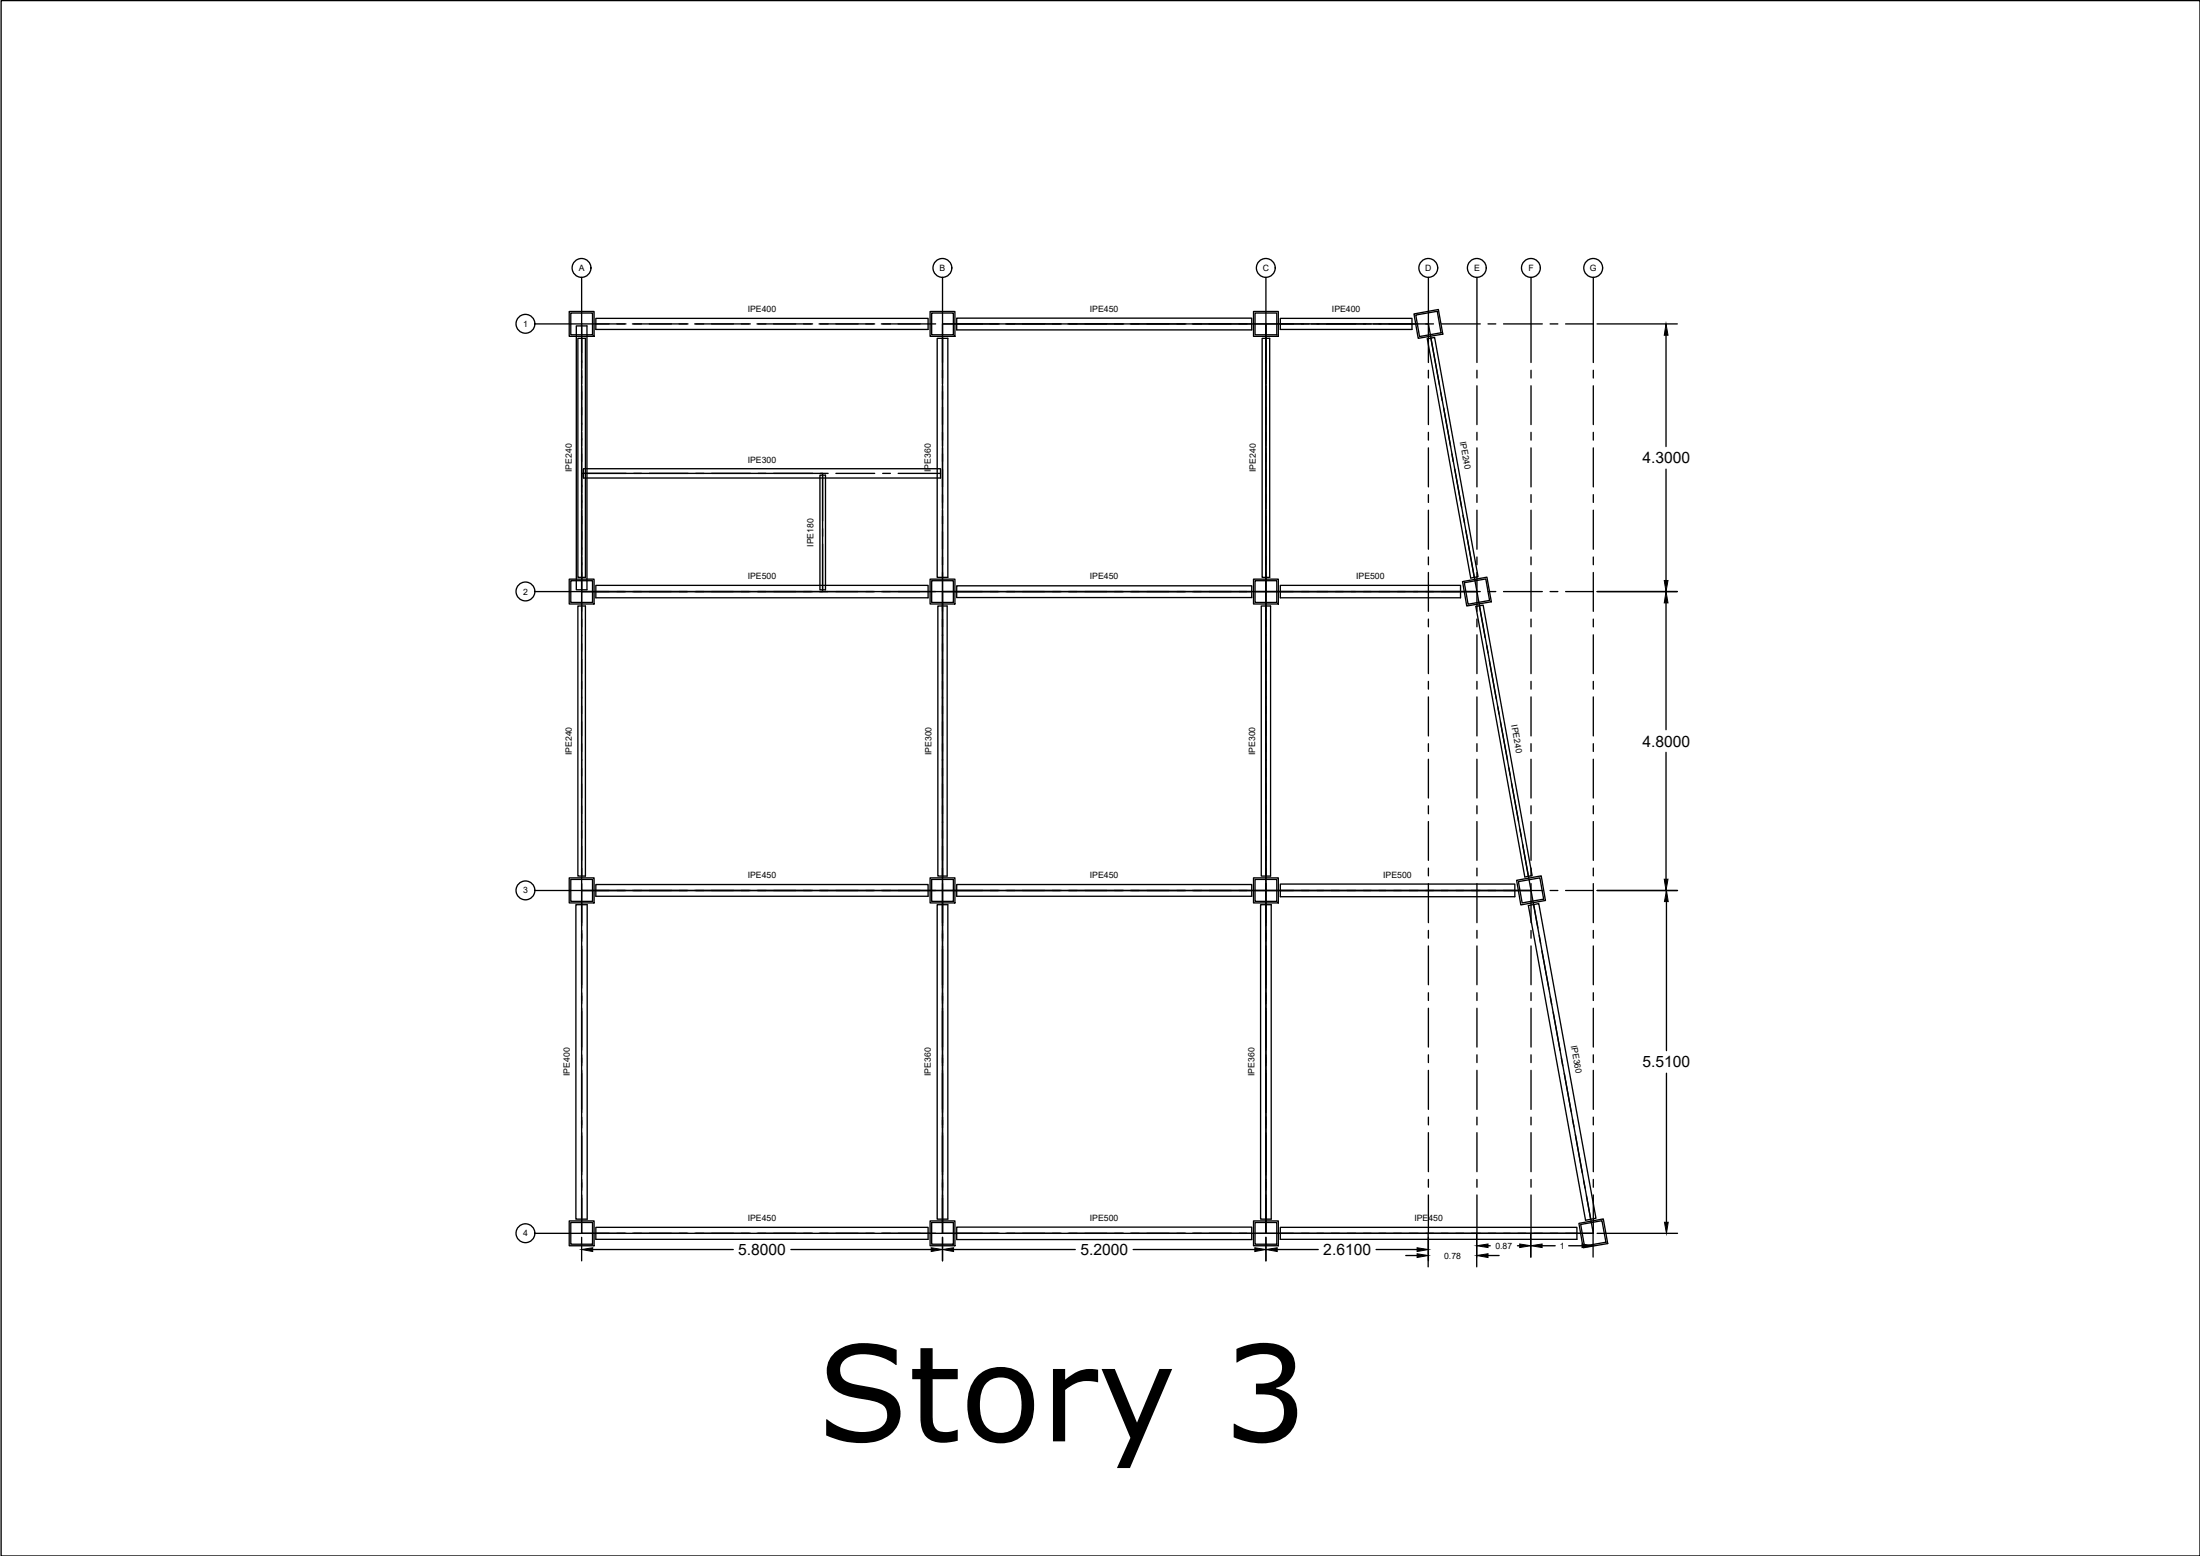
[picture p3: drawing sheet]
<svg xmlns="http://www.w3.org/2000/svg" width="420mm" height="297mm" viewBox="0 0 420 297" stroke-linecap="round" stroke-linejoin="round" font-family="sans-serif">
<!-- layer: 0 -->
<g fill="none" stroke="#000" stroke-width=".25">
<path d="M.2 .1h420v296.9h-420zM108.7 59.5h4.8v4.7h-4.8zM109 59.8h4.2v4.1h-4.2zM111.1 52.9v16.3M177.6 59.5h4.8v4.7h-4.8zM177.9 59.8h4.2v4.1h-4.2zM180 52.9v16.3M239.4 59.5h4.7v4.7h-4.7zM239.7 59.8h4.1v4.1h-4.1zM241.8 52.9v16.3M270 59.9l4.7-.8 .8 4.7-4.7 .8zM272.8 52.9v16.3"/>
<path d="M282.1 52.9v16.3M292.4 52.9v16.3M304.3 52.9v16.3M102.2 61.8h17.3M110.1 62.2h2v50.4h-2zM110.4 64.6h1.4v45.6h-1.4zM111.1 62.2v105M113.8 60.8h63.4v2.1h-63.4zM120.8 61.8h10.6M132.7 61.8h10.6M144.6 61.8h10.6M156.4 61.8h10.6"/>
<path d="M168.3 61.8h10.4M179 64.6h2v45.6h-2zM180 61.8h61.8v51.1h-61.8zM180 64.6v8.7M180 73.6v11.6M180.2 61.8h10.6M182.7 60.7h56.4v2.3h-56.4zM192.1 61.8h10.6M204 61.8h10.6M215.9 61.8h10.6M227.7 61.8h11.4M239.6 61.8h10.4"/>
<path d="M241 64.6h1.5v45.6h-1.5zM241.8 61.8h31l9.3 51.1h-40.3zM241.8 64.6v8.7M241.8 73.6v11.6M244.5 60.8h25.2v2.1h-25.2zM250.4 61.8h11.5M262.3 61.8h8.5M270.4 60.1l4.1-.7 .7 4.1-4.1 .7zM272.3 61.8h1.5M272.6 64.7l1.4-.3 8.3 45.7-1.4 .2zM272.8 70.7v1.5M272.8 73.6v7.5"/>
<path d="M273.3 64.5l1.6 9M275.2 75l.2 1.4M275.3 61.8h7.4M275.7 77.9l1.3 7.3M282.1 70.7v1.5M282.1 73.6v7.5M284.2 61.8h1.5M287.1 61.8h7.5M292.4 70.7v1.5M292.4 73.6v7.5M296 61.8h1.5M299 61.8h5.3"/>
<path d="M304.3 70.7v1.5M304.3 73.6v7.5M305 61.8h15.3M318.2 64v21.2M111.1 90.4h46v22.5h-46zM111.4 89.5h68.2v1.8h-68.2zM111.4 90.4h8.1M121 90.4h1.5M124 90.4h7.4M132.9 90.4h1.5M135.9 90.4h7.4M144.8 90.4h1.5"/>
<path d="M147.7 90.4h7.5M156.6 90.7h1v21.9h-1zM156.7 90.4h1.5M157.1 90.7v8.7M159.6 90.4h7.4M168.6 90.4h1.5M171.5 90.4h8.1M180 85.5v11.6M180 97.4v69.8M241.8 85.5v11.6M241.8 97.4v69.8M272.8 82.5v1.5"/>
<path d="M272.8 85.5v7.4M272.8 94.4v1.5M272.8 97.4v7.4M277.3 86.6l.2 1.5M277.8 89.6l1.3 7.3M279.4 98.4l.3 1.4M282.1 82.5v1.5M282.1 85.5v7.4M282.1 94.4v1.5M282.1 97.4v7.4M292.4 82.5v1.5M292.4 85.5v7.4"/>
<path d="M292.4 94.4v1.5M292.4 97.4v7.4M304.3 82.5v1.5M304.3 85.5v7.4M304.3 94.4v1.5M304.3 97.4v7.4M318.2 89.6v21.2M102.2 112.9h17.3M108.7 110.6h4.8v4.7h-4.8zM109 110.9h4.2v4.1h-4.2zM110.4 115.7h1.4v51.5h-1.4zM111.1 112.9h68.9v57.1h-68.9z"/>
<path d="M113.8 111.7h63.4v2.4h-63.4zM120.8 112.9h10.6M132.7 112.9h10.6M144.6 112.9h10.6M156.4 112.9h10.6M157.1 100.9v1.5M157.1 103.9v8.7M168.3 112.9h10.4M177.6 110.6h4.8v4.7h-4.8zM177.9 110.9h4.2v4.1h-4.2zM179.1 115.7h1.8v51.5h-1.8zM180 112.9h61.8v57.1h-61.8z"/>
<path d="M180.2 112.9h10.6M182.7 111.8h56.4v2.3h-56.4zM192.1 112.9h10.6M204 112.9h10.6M215.9 112.9h10.6M227.7 112.9h11.4M239.4 110.6h4.7v4.7h-4.7zM239.6 112.9h43.1M239.7 110.9h4.1v4.1h-4.1zM240.9 115.7h1.8v51.5h-1.8zM241.8 112.9h40.3l10.3 57.1h-50.6zM244.5 111.7h34.4v2.4h-34.4z"/>
<path d="M272.8 106.3v1.5M272.8 109.3v7.4M272.8 118.2v1.5M279.3 111l4.7-.8 .8 4.7-4.7 .8zM279.7 111.2l4.1-.7 .7 4.1-4.1 .7zM280 101.3l1.6 8.9M281.9 115.8l1.4-.3 9.3 51.7-1.4 .2zM282.1 106.3v1.5M282.1 109.3v7.4M282.1 118.2v1.5M282.5 115.6l1.1 6.1M284.2 112.9h1.5"/>
<path d="M287.1 112.9h7.5M292.4 106.3v1.5M292.4 109.3v7.4M292.4 118.2v1.5M296 112.9h1.5M299 112.9h5.3M304.3 106.3v1.5M304.3 109.3v7.4M304.3 118.2v1.5M305 112.9h15.3M318.2 115.1v24.2M272.8 121.2v7.4"/>
<path d="M272.8 130.1v1.5M272.8 133v7.5M282.1 121.2v7.4M282.1 130.1v1.5M282.1 133v7.5M283.9 123.2l.3 1.5M284.4 126.1l1.4 7.3M286 134.9l.3 1.4M286.6 137.8l1.3 7.3M292.4 121.2v7.4M292.4 130.1v1.5M292.4 133v7.5"/>
<path d="M304.3 121.2v7.4M304.3 130.1v1.5M304.3 133v7.5M272.8 142v1.5M272.8 144.9v7.4M272.8 153.8v1.5M272.8 156.8v7.4M282.1 142v1.5M282.1 144.9v7.4M282.1 153.8v1.5M282.1 156.8v7.4M288.2 146.6l.2 1.4"/>
<path d="M288.7 149.5l1.3 7.3M290.3 158.3l.2 1.4M292.4 142v1.5M292.4 144.9v7.4M292.4 153.8v1.5M292.4 156.8v7.4M304.3 142v1.5M304.3 144.9v7.4M304.3 153.8v1.5M304.3 156.8v7.4M318.2 143.6v24.2M102.2 170h17.3"/>
<path d="M108.7 167.6h4.8v4.8h-4.8zM109 167.9h4.2v4.2h-4.2zM110 172.7h2.1v60h-2.1zM111.1 170h68.9v65.4h-68.9zM111.1 168.7v8M111.1 177.6v2.1M113.8 168.9h63.4v2.2h-63.4zM120.8 170h10.6M132.7 170h10.6M144.6 170h10.6M156.4 170h10.6M168.3 170h10.4"/>
<path d="M177.6 167.6h4.8v4.8h-4.8zM177.9 167.9h4.2v4.2h-4.2zM179 172.7h2v60h-2zM180 170h61.8v65.4h-61.8zM180 168.7v8M180 177.6v2.1M180.2 170h10.6M182.7 168.9h56.4v2.2h-56.4zM192.1 170h10.6M204 170h10.6M215.9 170h10.6M227.7 170h11.4"/>
<path d="M239.4 167.6h4.7v4.8h-4.7zM239.6 170h55M239.7 167.9h4.1v4.2h-4.1zM240.7 172.7h2.1v60h-2.1zM241.8 170h50.6l11.9 65.4h-62.5zM241.8 168.7v8M241.8 177.6v2.1M244.5 168.8h44.8v2.4h-44.8zM272.8 165.7v1.5M272.8 168.7v7.4M272.8 177.6v1.5M282.1 165.7v1.5"/>
<path d="M282.1 168.7v7.4M282.1 177.6v1.5M289.6 168l4.7-.8 .8 4.7-4.7 .8zM290 168.3l4.1-.7 .7 4-4.1 .8zM290.8 161.2l1.1 6.1M291.9 172.9l2-.4 10.9 60.1-2 .3zM292.4 165.7v1.5M292.4 168.7v7.4M292.4 177.6v1.5M292.9 172.7l.8 4.5M294 178.6l.2 1.5M296 170h1.5"/>
<path d="M299 170h5.3M304.3 165.7v1.5M304.3 168.7v7.4M304.3 177.6v1.5M305 170h15.4M318.3 172.1v28.5M111.1 180.6v8M111.1 189.5v2.1M111.1 192.5v8M180 180.6v8M180 189.5v2.1M180 192.5v8"/>
<path d="M241.8 180.6v8M241.8 189.5v2.1M241.8 192.5v8M272.8 180.6v7.4M272.8 189.5v1.5M272.8 192.5v7.4M282.1 180.6v7.4M282.1 189.5v1.5M282.1 192.5v7.4M292.4 180.6v7.4M292.4 189.5v1.5M292.4 192.5v7.4"/>
<path d="M294.5 181.5l1.3 7.3M296.1 190.3l.2 1.5M296.6 193.2l1.3 7.3M304.3 180.6v7.4M304.3 189.5v1.5M304.3 192.5v7.4M111.1 201.4v2M111.1 204.3v8.1M111.1 213.3v2M111.1 216.2v8.1M180 201.4v2M180 204.3v8.1"/>
<path d="M180 213.3v2M180 216.2v8.1M241.8 201.4v2M241.8 204.3v8.1M241.8 213.3v2M241.8 216.2v8.1M272.8 201.4v1.4M272.8 204.3v7.5M272.8 213.3v1.4M272.8 216.2v7.5M282.1 201.4v1.4M282.1 204.3v7.5"/>
<path d="M282.1 213.3v1.4M282.1 216.2v7.5M292.4 201.4v1.4M292.4 204.3v7.5M292.4 213.3v1.4M292.4 216.2v7.5M298.2 202l.3 1.4M298.7 204.9l1.4 7.3M300.3 213.7l.3 1.4M300.9 216.6l1.3 7.3M304.3 201.4v1.4M304.3 204.3v7.5"/>
<path d="M304.3 213.3v1.4M304.3 216.2v7.5M318.3 204.9v28.4M102.2 235.4h17.3M108.7 233.1h4.8v4.7h-4.8zM109 233.4h4.2v4.1h-4.2zM111.1 225.2v2M111.1 228.1v7.3M111.1 236.2v4.5M113.2 238.5h26.8M113.8 234.3h63.4v2.3h-63.4zM120.8 235.4h10.6"/>
<path d="M132.7 235.4h10.6M144.6 235.4h10.6M151 238.5h26.8M156.4 235.4h10.6M168.3 235.4h10.4M177.6 233.1h4.8v4.7h-4.8zM177.9 233.4h4.2v4.1h-4.2zM180 225.2v2M180 228.1v7.3M180 236.2v4.5M180.2 235.4h10.6M182.1 238.5h23.3"/>
<path d="M182.7 234.3h56.4v2.3h-56.4zM192.1 235.4h10.6M204 235.4h10.6M215.9 235.4h10.6M216.4 238.5h23.2M227.7 235.4h11.4M239.4 233.1h4.7v4.7h-4.7zM239.7 233.4h4.1v4.1h-4.1zM241.8 225.2v2M241.8 228.1v7.3M241.8 236.2v4.5M243.9 238.5h7.9"/>
<path d="M244.5 234.3h56.7v2.3h-56.7zM262.8 238.5h7.8M268.5 239.7h2.1M272.8 235.5v6.3M272.8 225.2v1.4M272.8 228.1v7.3M272.8 236.2v4.5M282 235.5v6.3M282.1 225.2v1.4M282.1 228.1v7.3M284.2 239.7h2.1M284.2 237.8h.4"/>
<path d="M289.8 237.8h.4M292.4 235.5v4.5M292.4 225.2v1.4M292.4 228.1v7.3M294.5 237.8h2.5M299.6 237.8h2.5M301.5 233.5l4.7-.8 .8 4.7-4.7 .8zM301.9 233.8l4-.8 .8 4.1-4.1 .8zM302.4 225.4l.3 1.4M303 228.3l.8 4.4M304.2 235.5v4.5M304.3 225.2v1.4"/>
<path d="M304.3 228.1v7.3h-64.7M305 235.4h15.4"/>
<circle cx="111.1" cy="51.1" r="1.8"/>
<circle cx="180" cy="51.1" r="1.8"/>
<circle cx="241.7" cy="51.1" r="1.8"/>
<circle cx="272.8" cy="51.1" r="1.8"/>
<circle cx="282" cy="51.1" r="1.8"/>
<circle cx="292.4" cy="51.1" r="1.8"/>
<circle cx="304.3" cy="51.1" r="1.8"/>
<circle cx="100.4" cy="61.8" r="1.8"/>
<circle cx="100.4" cy="112.9" r="1.8"/>
<circle cx="100.4" cy="170" r="1.8"/>
<circle cx="100.4" cy="235.4" r="1.8"/>
</g>
<g fill="#000" stroke="#000" stroke-width=".19">
<path d="M318.2 61.8l.4 2.2h-.8zM317.8 110.8h.8l-.4 2.1zM318.2 112.9l.4 2.2h-.8zM317.8 167.8h.8l-.4 2.2zM318.3 170l.3 2.1h-.7zM111.1 238.5l2.1-.3v.7zM177.8 238.2l2.2 .3-2.2 .4zM180 238.5l2.1-.3v.7zM239.6 238.2l2.2 .3-2.2 .4zM241.8 238.5l2.1-.3v.7zM270.6 238.2l2.2 .3-2.2 .4zM270.6 239.3l2.2 .4-2.2 .4z"/>
<path d="M282 239.7l2.2-.4v.8zM282 237.8l2.2-.3v.7zM290.2 237.5l2.2 .3-2.2 .4zM292.4 237.8l2.1-.3v.7zM302.1 237.5l2.1 .3-2.1 .4zM317.9 233.3h.7l-.3 2.1z"/>
</g>
<text font-size="25.3" x="156.1" y="275.2">Story 3</text>
<g font-size="3">
<text x="313.7" y="88.5">4.3000</text>
<text x="313.7" y="142.5">4.8000</text>
<text x="313.7" y="203.8">5.5100</text>
<text x="141" y="239.6">5.8000</text>
<text x="206.3" y="239.6">5.2000</text>
<text x="252.7" y="239.6">2.6100</text>
</g>
<g font-size="1.7">
<text x="110.5" y="51.8">A</text>
<text x="179.5" y="51.8">B</text>
<text x="241.2" y="51.8">C</text>
<text x="272.2" y="51.8">D</text>
<text x="281.5" y="51.8">E</text>
<text x="291.9" y="51.8">F</text>
<text x="303.6" y="51.8">G</text>
<text x="142.8" y="59.6">IPE400</text>
<text x="208.2" y="59.5">IPE450</text>
<text x="254.4" y="59.6">IPE400</text>
<text x="99.9" y="62.4">1</text>
<text x="142.8" y="88.3">IPE300</text>
<text x="278.8" y="84.4" transform="rotate(80 278.8 84.4)">IPE240</text>
<text x="109.2" y="90.1" transform="rotate(-90 109.2 90.1)">IPE240</text>
<text x="177.8" y="90.1" transform="rotate(-90 177.8 90.1)">IPE360</text>
<text x="239.9" y="90.1" transform="rotate(-90 239.9 90.1)">IPE240</text>
<text x="155.4" y="104.4" transform="rotate(-90 155.4 104.4)">IPE180</text>
<text x="99.9" y="113.5">2</text>
<text x="142.8" y="110.6">IPE500</text>
<text x="208.2" y="110.6">IPE450</text>
<text x="259" y="110.6">IPE500</text>
<text x="288.6" y="138.5" transform="rotate(80 288.6 138.5)">IPE240</text>
<text x="109.2" y="144.2" transform="rotate(-90 109.2 144.2)">IPE240</text>
<text x="177.9" y="144.2" transform="rotate(-90 177.9 144.2)">IPE300</text>
<text x="239.7" y="144.2" transform="rotate(-90 239.7 144.2)">IPE300</text>
<text x="142.8" y="167.7">IPE450</text>
<text x="208.2" y="167.7">IPE450</text>
<text x="264.2" y="167.6">IPE500</text>
<text x="99.9" y="170.5">3</text>
<text x="300" y="199.6" transform="rotate(80 300 199.6)">IPE360</text>
<text x="108.8" y="205.4" transform="rotate(-90 108.8 205.4)">IPE400</text>
<text x="177.8" y="205.4" transform="rotate(-90 177.8 205.4)">IPE360</text>
<text x="239.6" y="205.4" transform="rotate(-90 239.6 205.4)">IPE360</text>
<text x="142.8" y="233.1">IPE450</text>
<text x="208.2" y="233.1">IPE500</text>
<text x="270.1" y="233.1">IPE450</text>
<text x="99.9" y="236">4</text>
<text x="285.6" y="238.4">0.87</text>
<text x="297.9" y="238.4">1</text>
<text x="275.8" y="240.3">0.78</text>
</g>
</svg>
